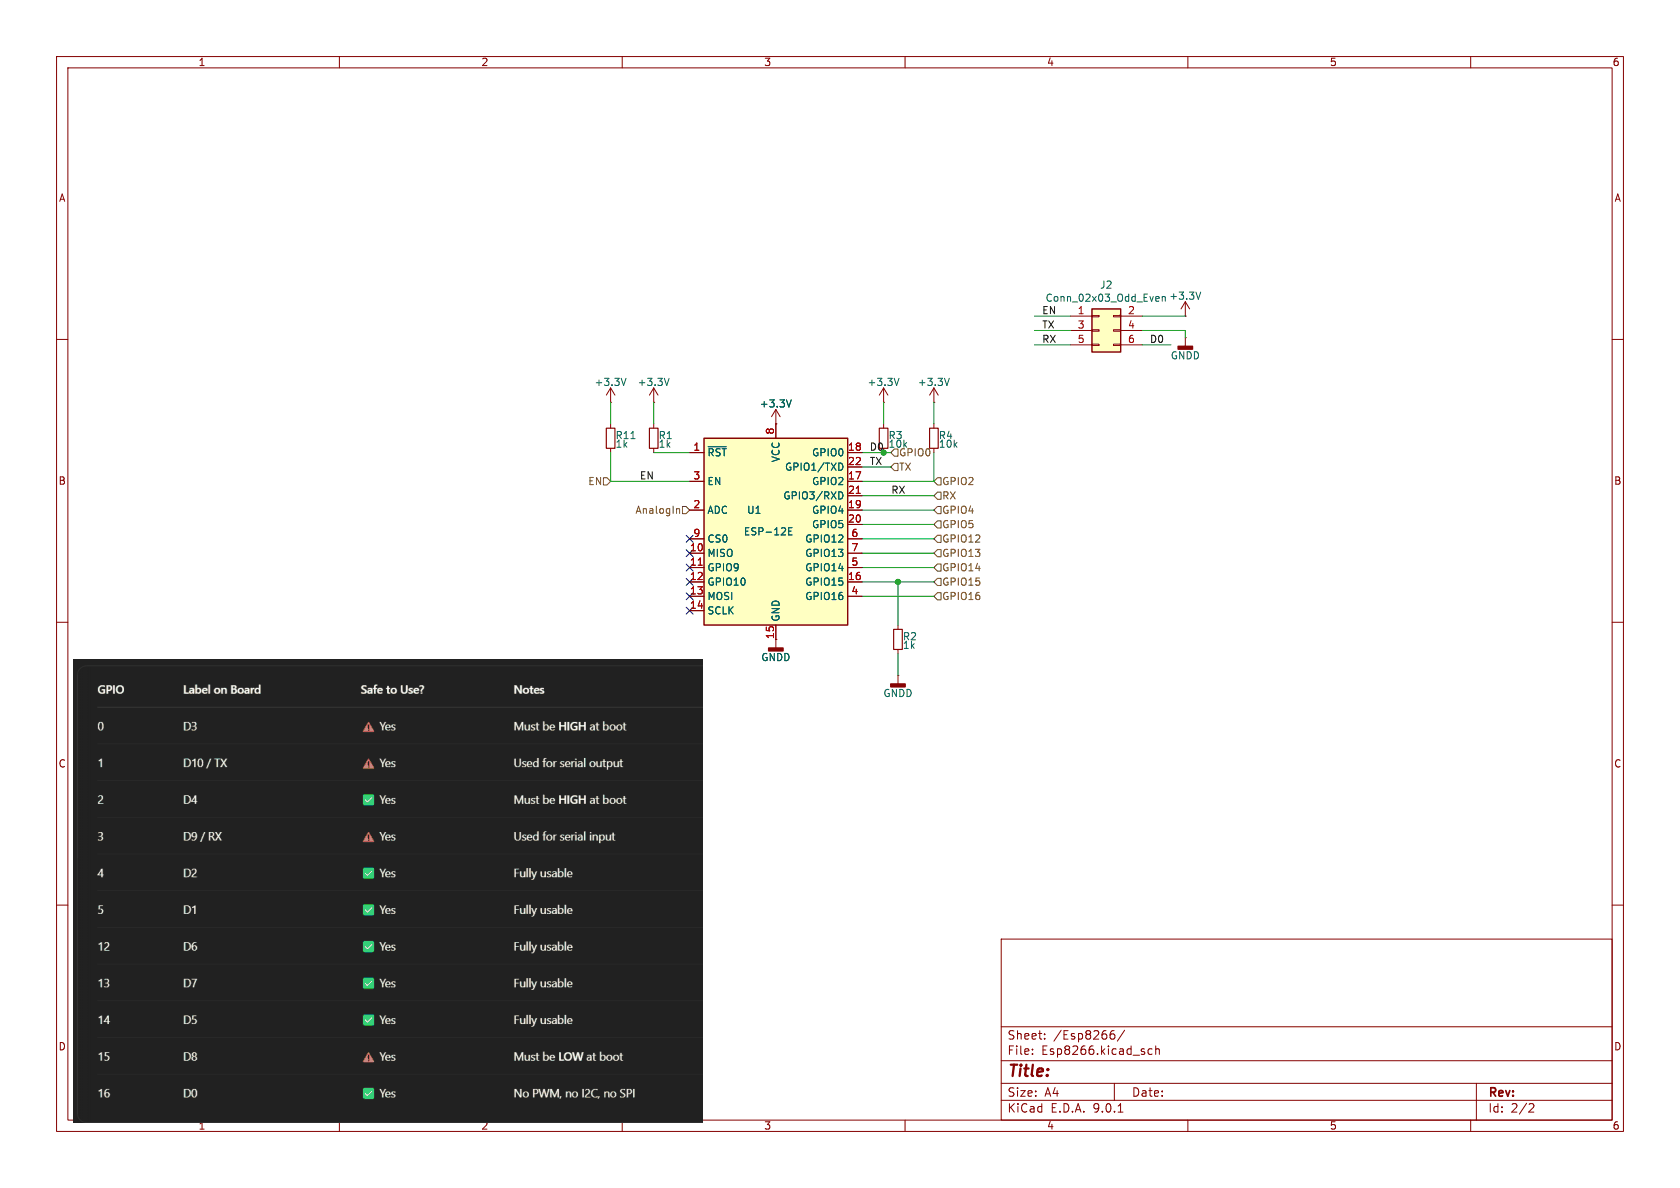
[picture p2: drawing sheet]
(kicad_sch
 (version 20250114)
 (generator "eeschema")
 (generator_version "9.0")
 (paper "A4")
 (lib_symbols
  (symbol "Connector_Generic:Conn_02x03_Odd_Even"
   (pin_names
    (offset 1.016) (hide yes)) (exclude_from_sim no) (in_bom yes) (on_board yes)
   (property "Reference" "J" (at 1.27 5.08 0) (effects (font (size 1.27 1.27))))
   (property "Value" "Conn_02x03_Odd_Even" (at 1.27 -5.08 0) (effects (font (size 1.27 1.27))))
   (property "Footprint" "" (at 0 0 0) (effects (font (size 1.27 1.27)) (hide yes)))
   (property "Datasheet" "~" (at 0 0 0) (effects (font (size 1.27 1.27)) (hide yes)))
   (property "Description" "Generic connector, double row, 02x03, odd/even pin numbering scheme (row 1 odd numbers, row 2 even numbers), script generated (kicad-library-utils/schlib/autogen/connector/)" (at 0 0 0) (effects (font (size 1.27 1.27)) (hide yes)))
   (symbol "Conn_02x03_Odd_Even_1_1"
    (rectangle (start -1.27 3.81) (end 3.81 -3.81) (stroke (width 0.254) (type default)) (fill (type background)))
    (rectangle (start -1.27 2.667) (end 0 2.413) (stroke (width 0.1524) (type default)) (fill (type none)))
    (rectangle (start -1.27 0.127) (end 0 -0.127) (stroke (width 0.1524) (type default)) (fill (type none)))
    (rectangle (start -1.27 -2.413) (end 0 -2.667) (stroke (width 0.1524) (type default)) (fill (type none)))
    (rectangle (start 3.81 2.667) (end 2.54 2.413) (stroke (width 0.1524) (type default)) (fill (type none)))
    (rectangle (start 3.81 0.127) (end 2.54 -0.127) (stroke (width 0.1524) (type default)) (fill (type none)))
    (rectangle (start 3.81 -2.413) (end 2.54 -2.667) (stroke (width 0.1524) (type default)) (fill (type none)))
    (pin passive line (at -5.08 2.54 0) (length 3.81) (name "Pin_1" (effects (font (size 1.27 1.27)))) (number "1" (effects (font (size 1.27 1.27)))))
    (pin passive line (at -5.08 0 0) (length 3.81) (name "Pin_3" (effects (font (size 1.27 1.27)))) (number "3" (effects (font (size 1.27 1.27)))))
    (pin passive line (at -5.08 -2.54 0) (length 3.81) (name "Pin_5" (effects (font (size 1.27 1.27)))) (number "5" (effects (font (size 1.27 1.27)))))
    (pin passive line (at 7.62 2.54 180) (length 3.81) (name "Pin_2" (effects (font (size 1.27 1.27)))) (number "2" (effects (font (size 1.27 1.27)))))
    (pin passive line (at 7.62 0 180) (length 3.81) (name "Pin_4" (effects (font (size 1.27 1.27)))) (number "4" (effects (font (size 1.27 1.27)))))
    (pin passive line (at 7.62 -2.54 180) (length 3.81) (name "Pin_6" (effects (font (size 1.27 1.27)))) (number "6" (effects (font (size 1.27 1.27))))))
   (embedded_fonts no))
  (symbol "Device:R_Small"
   (pin_numbers (hide yes))
   (pin_names
    (offset 0.254) (hide yes)) (exclude_from_sim no) (in_bom yes) (on_board yes)
   (property "Reference" "R" (at 0 0 90) (effects (font (size 1.016 1.016))))
   (property "Value" "R_Small" (at 1.778 0 90) (effects (font (size 1.27 1.27))))
   (property "Footprint" "" (at 0 0 0) (effects (font (size 1.27 1.27)) (hide yes)))
   (property "Datasheet" "~" (at 0 0 0) (effects (font (size 1.27 1.27)) (hide yes)))
   (property "Description" "Resistor, small symbol" (at 0 0 0) (effects (font (size 1.27 1.27)) (hide yes)))
   (symbol "R_Small_0_1"
    (rectangle (start -0.762 1.778) (end 0.762 -1.778) (stroke (width 0.2032) (type default)) (fill (type none))))
   (symbol "R_Small_1_1"
    (pin passive line (at 0 2.54 270) (length 0.762) (name "~" (effects (font (size 1.27 1.27)))) (number "1" (effects (font (size 1.27 1.27)))))
    (pin passive line (at 0 -2.54 90) (length 0.762) (name "~" (effects (font (size 1.27 1.27)))) (number "2" (effects (font (size 1.27 1.27))))))
   (embedded_fonts no))
  (symbol "RF_Module:ESP-12E" (exclude_from_sim no) (in_bom yes) (on_board yes)
   (property "Reference" "U" (at -12.7 19.05 0) (effects (font (size 1.27 1.27)) (justify left)))
   (property "Value" "ESP-12E" (at 12.7 19.05 0) (effects (font (size 1.27 1.27)) (justify right)))
   (property "Footprint" "RF_Module:ESP-12E" (at 0 0 0) (effects (font (size 1.27 1.27)) (hide yes)))
   (property "Datasheet" "http://wiki.ai-thinker.com/_media/esp8266/esp8266_series_modules_user_manual_v1.1.pdf" (at -8.89 2.54 0) (effects (font (size 1.27 1.27)) (hide yes)))
   (property "Description" "802.11 b/g/n Wi-Fi Module" (at 0 0 0) (effects (font (size 1.27 1.27)) (hide yes)))
   (symbol "ESP-12E_0_1"
    (rectangle (start -12.7 17.78) (end 12.7 -15.24) (stroke (width 0.254) (type default)) (fill (type background))))
   (symbol "ESP-12E_1_1"
    (pin input line (at -15.24 15.24 0) (length 2.54) (name "~{RST}" (effects (font (size 1.27 1.27)))) (number "1" (effects (font (size 1.27 1.27)))))
    (pin input line (at -15.24 10.16 0) (length 2.54) (name "EN" (effects (font (size 1.27 1.27)))) (number "3" (effects (font (size 1.27 1.27)))))
    (pin input line (at -15.24 5.08 0) (length 2.54) (name "ADC" (effects (font (size 1.27 1.27)))) (number "2" (effects (font (size 1.27 1.27)))))
    (pin input line (at -15.24 0 0) (length 2.54) (name "CS0" (effects (font (size 1.27 1.27)))) (number "9" (effects (font (size 1.27 1.27)))))
    (pin bidirectional line (at -15.24 -2.54 0) (length 2.54) (name "MISO" (effects (font (size 1.27 1.27)))) (number "10" (effects (font (size 1.27 1.27)))))
    (pin bidirectional line (at -15.24 -5.08 0) (length 2.54) (name "GPIO9" (effects (font (size 1.27 1.27)))) (number "11" (effects (font (size 1.27 1.27)))))
    (pin bidirectional line (at -15.24 -7.62 0) (length 2.54) (name "GPIO10" (effects (font (size 1.27 1.27)))) (number "12" (effects (font (size 1.27 1.27)))))
    (pin bidirectional line (at -15.24 -10.16 0) (length 2.54) (name "MOSI" (effects (font (size 1.27 1.27)))) (number "13" (effects (font (size 1.27 1.27)))))
    (pin bidirectional line (at -15.24 -12.7 0) (length 2.54) (name "SCLK" (effects (font (size 1.27 1.27)))) (number "14" (effects (font (size 1.27 1.27)))))
    (pin power_in line (at 0 20.32 270) (length 2.54) (name "VCC" (effects (font (size 1.27 1.27)))) (number "8" (effects (font (size 1.27 1.27)))))
    (pin power_in line (at 0 -17.78 90) (length 2.54) (name "GND" (effects (font (size 1.27 1.27)))) (number "15" (effects (font (size 1.27 1.27)))))
    (pin bidirectional line (at 15.24 15.24 180) (length 2.54) (name "GPIO0" (effects (font (size 1.27 1.27)))) (number "18" (effects (font (size 1.27 1.27)))))
    (pin bidirectional line (at 15.24 12.7 180) (length 2.54) (name "GPIO1/TXD" (effects (font (size 1.27 1.27)))) (number "22" (effects (font (size 1.27 1.27)))))
    (pin bidirectional line (at 15.24 10.16 180) (length 2.54) (name "GPIO2" (effects (font (size 1.27 1.27)))) (number "17" (effects (font (size 1.27 1.27)))))
    (pin bidirectional line (at 15.24 7.62 180) (length 2.54) (name "GPIO3/RXD" (effects (font (size 1.27 1.27)))) (number "21" (effects (font (size 1.27 1.27)))))
    (pin bidirectional line (at 15.24 5.08 180) (length 2.54) (name "GPIO4" (effects (font (size 1.27 1.27)))) (number "19" (effects (font (size 1.27 1.27)))))
    (pin bidirectional line (at 15.24 2.54 180) (length 2.54) (name "GPIO5" (effects (font (size 1.27 1.27)))) (number "20" (effects (font (size 1.27 1.27)))))
    (pin bidirectional line (at 15.24 0 180) (length 2.54) (name "GPIO12" (effects (font (size 1.27 1.27)))) (number "6" (effects (font (size 1.27 1.27)))))
    (pin bidirectional line (at 15.24 -2.54 180) (length 2.54) (name "GPIO13" (effects (font (size 1.27 1.27)))) (number "7" (effects (font (size 1.27 1.27)))))
    (pin bidirectional line (at 15.24 -5.08 180) (length 2.54) (name "GPIO14" (effects (font (size 1.27 1.27)))) (number "5" (effects (font (size 1.27 1.27)))))
    (pin bidirectional line (at 15.24 -7.62 180) (length 2.54) (name "GPIO15" (effects (font (size 1.27 1.27)))) (number "16" (effects (font (size 1.27 1.27)))))
    (pin bidirectional line (at 15.24 -10.16 180) (length 2.54) (name "GPIO16" (effects (font (size 1.27 1.27)))) (number "4" (effects (font (size 1.27 1.27))))))
   (embedded_fonts no))
  (symbol "power:+3.3V"
   (power)
   (pin_numbers (hide yes))
   (pin_names
    (offset 0) (hide yes)) (exclude_from_sim no) (in_bom yes) (on_board yes)
   (property "Reference" "#PWR" (at 0 -3.81 0) (effects (font (size 1.27 1.27)) (hide yes)))
   (property "Value" "+3.3V" (at 0 3.556 0) (effects (font (size 1.27 1.27))))
   (property "Footprint" "" (at 0 0 0) (effects (font (size 1.27 1.27)) (hide yes)))
   (property "Datasheet" "" (at 0 0 0) (effects (font (size 1.27 1.27)) (hide yes)))
   (property "Description" "Power symbol creates a global label with name \"+3.3V\"" (at 0 0 0) (effects (font (size 1.27 1.27)) (hide yes)))
   (symbol "+3.3V_0_1"
    (polyline (pts (xy -0.762 1.27) (xy 0 2.54)) (stroke (width 0) (type default)) (fill (type none)))
    (polyline (pts (xy 0 2.54) (xy 0.762 1.27)) (stroke (width 0) (type default)) (fill (type none)))
    (polyline (pts (xy 0 0) (xy 0 2.54)) (stroke (width 0) (type default)) (fill (type none))))
   (symbol "+3.3V_1_1"
    (pin power_in line (at 0 0 90) (length 0) (name "~" (effects (font (size 1.27 1.27)))) (number "1" (effects (font (size 1.27 1.27))))))
   (embedded_fonts no))
  (symbol "power:GNDD"
   (power)
   (pin_numbers (hide yes))
   (pin_names
    (offset 0) (hide yes)) (exclude_from_sim no) (in_bom yes) (on_board yes)
   (property "Reference" "#PWR" (at 0 -6.35 0) (effects (font (size 1.27 1.27)) (hide yes)))
   (property "Value" "GNDD" (at 0 -3.175 0) (effects (font (size 1.27 1.27))))
   (property "Footprint" "" (at 0 0 0) (effects (font (size 1.27 1.27)) (hide yes)))
   (property "Datasheet" "" (at 0 0 0) (effects (font (size 1.27 1.27)) (hide yes)))
   (property "Description" "Power symbol creates a global label with name \"GNDD\" , digital ground" (at 0 0 0) (effects (font (size 1.27 1.27)) (hide yes)))
   (symbol "GNDD_0_1"
    (rectangle (start -1.27 -1.524) (end 1.27 -2.032) (stroke (width 0.254) (type default)) (fill (type outline)))
    (polyline (pts (xy 0 0) (xy 0 -1.524)) (stroke (width 0) (type default)) (fill (type none))))
   (symbol "GNDD_1_1"
    (pin power_in line (at 0 0 270) (length 0) (name "~" (effects (font (size 1.27 1.27)))) (number "1" (effects (font (size 1.27 1.27))))))
   (embedded_fonts no)))
 (junction
  (at 158.75 102.87)
  (diameter 0)
  (color 0 0 0 0))
 (junction
  (at 156.21 80.01)
  (diameter 0)
  (color 0 0 0 0))
 (no_connect
  (at 121.92 105.41))
 (no_connect
  (at 121.92 97.79))
 (no_connect
  (at 121.92 107.95))
 (no_connect
  (at 121.92 95.25))
 (no_connect
  (at 121.92 100.33))
 (no_connect
  (at 121.92 102.87))
 (wire
  (pts (xy 152.4 90.17) (xy 165.1 90.17))
  (stroke (width 0) (type default)))
 (wire
  (pts (xy 152.4 92.71) (xy 165.1 92.71))
  (stroke (width 0) (type default)))
 (wire
  (pts (xy 107.95 85.09) (xy 107.95 80.01))
  (stroke (width 0) (type default)))
 (wire
  (pts (xy 209.55 59.69) (xy 209.55 58.42))
  (stroke (width 0) (type default)))
 (wire
  (pts (xy 121.92 80.01) (xy 115.57 80.01))
  (stroke (width 0) (type default)))
 (wire
  (pts (xy 152.4 82.55) (xy 157.48 82.55))
  (stroke (width 0) (type default)))
 (wire
  (pts (xy 152.4 102.87) (xy 158.75 102.87))
  (stroke (width 0) (type default)))
 (wire
  (pts (xy 152.4 100.33) (xy 165.1 100.33))
  (stroke (width 0) (type default)))
 (wire
  (pts (xy 201.93 60.96) (xy 207.01 60.96))
  (stroke (width 0) (type default)))
 (wire
  (pts (xy 157.48 80.01) (xy 156.21 80.01))
  (stroke (width 0) (type default)))
 (wire
  (pts (xy 209.55 58.42) (xy 201.93 58.42))
  (stroke (width 0) (type default)))
 (wire
  (pts (xy 158.75 102.87) (xy 158.75 110.49))
  (stroke (width 0) (type default)))
 (wire
  (pts (xy 152.4 105.41) (xy 165.1 105.41))
  (stroke (width 0) (type default)))
 (wire
  (pts (xy 189.23 60.96) (xy 182.88 60.96))
  (stroke (width 0) (type default)))
 (wire
  (pts (xy 165.1 74.93) (xy 165.1 71.12))
  (stroke (width 0) (type default)))
 (wire
  (pts (xy 189.23 55.88) (xy 182.88 55.88))
  (stroke (width 0) (type default)))
 (wire
  (pts (xy 201.93 55.88) (xy 209.55 55.88))
  (stroke (width 0) (type default)))
 (wire
  (pts (xy 107.95 71.12) (xy 107.95 74.93))
  (stroke (width 0) (type default)))
 (wire
  (pts (xy 158.75 102.87) (xy 165.1 102.87))
  (stroke (width 0) (type default)))
 (wire
  (pts (xy 158.75 115.57) (xy 158.75 119.38))
  (stroke (width 0) (type default)))
 (wire
  (pts (xy 121.92 85.09) (xy 107.95 85.09))
  (stroke (width 0) (type default)))
 (wire
  (pts (xy 152.4 85.09) (xy 165.1 85.09))
  (stroke (width 0) (type default)))
 (wire
  (pts (xy 189.23 58.42) (xy 182.88 58.42))
  (stroke (width 0) (type default)))
 (wire
  (pts (xy 165.1 85.09) (xy 165.1 80.01))
  (stroke (width 0) (type default)))
 (wire
  (pts (xy 152.4 97.79) (xy 165.1 97.79))
  (stroke (width 0) (type default)))
 (wire
  (pts (xy 156.21 74.93) (xy 156.21 71.12))
  (stroke (width 0) (type default)))
 (wire
  (pts (xy 152.4 80.01) (xy 156.21 80.01))
  (stroke (width 0) (type default)))
 (wire
  (pts (xy 115.57 71.12) (xy 115.57 74.93))
  (stroke (width 0) (type default)))
 (wire
  (pts (xy 152.4 87.63) (xy 165.1 87.63))
  (stroke (width 0) (type default)))
 (wire
  (pts (xy 152.4 95.25) (xy 165.1 95.25))
  (stroke (width 0) (type default)))
 (image
  (at 68.58 157.48)
  (scale 0.427871)
  (data))
 (label "RX"
  (at 184.15 60.96 0)
  (effects (font (size 1.27 1.27)) (justify left bottom)))
 (label "D0"
  (at 153.67 80.01 0)
  (effects (font (size 1.27 1.27)) (justify left bottom)))
 (label "RX"
  (at 157.48 87.63 0)
  (effects (font (size 1.27 1.27)) (justify left bottom)))
 (label "TX"
  (at 153.67 82.55 0)
  (effects (font (size 1.27 1.27)) (justify left bottom)))
 (label "D0"
  (at 203.2 60.96 0)
  (effects (font (size 1.27 1.27)) (justify left bottom)))
 (label "EN"
  (at 184.15 55.88 0)
  (effects (font (size 1.27 1.27)) (justify left bottom)))
 (label "EN"
  (at 113.03 85.09 0)
  (effects (font (size 1.27 1.27)) (justify left bottom)))
 (label "TX"
  (at 184.15 58.42 0)
  (effects (font (size 1.27 1.27)) (justify left bottom)))
 (hierarchical_label "GPIO0"
  (shape input)
  (at 157.48 80.01 0)
  (effects (font (size 1.27 1.27)) (justify left)))
 (hierarchical_label "AnalogIn"
  (shape input)
  (at 121.92 90.17 180)
  (effects (font (size 1.27 1.27)) (justify right)))
 (hierarchical_label "EN"
  (shape input)
  (at 107.95 85.09 180)
  (effects (font (size 1.27 1.27)) (justify right)))
 (hierarchical_label "GPIO4"
  (shape input)
  (at 165.1 90.17 0)
  (effects (font (size 1.27 1.27)) (justify left)))
 (hierarchical_label "GPIO13"
  (shape input)
  (at 165.1 97.79 0)
  (effects (font (size 1.27 1.27)) (justify left)))
 (hierarchical_label "TX"
  (shape input)
  (at 157.48 82.55 0)
  (effects (font (size 1.27 1.27)) (justify left)))
 (hierarchical_label "GPIO16"
  (shape input)
  (at 165.1 105.41 0)
  (effects (font (size 1.27 1.27)) (justify left)))
 (hierarchical_label "GPIO14"
  (shape input)
  (at 165.1 100.33 0)
  (effects (font (size 1.27 1.27)) (justify left)))
 (hierarchical_label "RX"
  (shape input)
  (at 165.1 87.63 0)
  (effects (font (size 1.27 1.27)) (justify left)))
 (hierarchical_label "GPIO2"
  (shape input)
  (at 165.1 85.09 0)
  (effects (font (size 1.27 1.27)) (justify left)))
 (hierarchical_label "GPIO12"
  (shape input)
  (at 165.1 95.25 0)
  (effects (font (size 1.27 1.27)) (justify left)))
 (hierarchical_label "GPIO15"
  (shape input)
  (at 165.1 102.87 0)
  (effects (font (size 1.27 1.27)) (justify left)))
 (hierarchical_label "GPIO5"
  (shape input)
  (at 165.1 92.71 0)
  (effects (font (size 1.27 1.27)) (justify left)))
 (symbol
  (lib_id "power:GNDD")
  (at 137.16 113.03 0)
  (unit 1)
  (exclude_from_sim no)
  (in_bom yes)
  (on_board yes)
  (dnp no)
  (property "Reference" "#PWR03" (at 137.16 119.38 0) (effects (font (size 1.27 1.27)) (hide yes)))
  (property "Value" "GNDD" (at 137.16 116.205 0) (effects (font (size 1.27 1.27))))
  (property "Footprint" "" (at 137.16 113.03 0) (effects (font (size 1.27 1.27)) (hide yes)))
  (property "Datasheet" "" (at 137.16 113.03 0) (effects (font (size 1.27 1.27)) (hide yes)))
  (property "Description" "" (at 137.16 113.03 0) (effects (font (size 1.27 1.27))))
  (pin "1"))
 (symbol
  (lib_id "Device:R_Small")
  (at 158.75 113.03 0)
  (unit 1)
  (exclude_from_sim no)
  (in_bom yes)
  (on_board yes)
  (dnp no)
  (property "Reference" "R2" (at 159.512 112.522 0) (effects (font (size 1.27 1.27)) (justify left)))
  (property "Value" "1k" (at 159.512 114.046 0) (effects (font (size 1.27 1.27)) (justify left)))
  (property "Footprint" "Resistor_SMD:R_0805_2012Metric" (at 158.75 113.03 0) (effects (font (size 1.27 1.27)) (hide yes)))
  (property "Datasheet" "" (at 158.75 113.03 0) (effects (font (size 1.27 1.27)) (hide yes)))
  (property "Description" "" (at 158.75 113.03 0) (effects (font (size 1.27 1.27))))
  (pin "1")
  (pin "2"))
 (symbol
  (lib_id "Device:R_Small")
  (at 115.57 77.47 0)
  (unit 1)
  (exclude_from_sim no)
  (in_bom yes)
  (on_board yes)
  (dnp no)
  (property "Reference" "R1" (at 116.332 76.962 0) (effects (font (size 1.27 1.27)) (justify left)))
  (property "Value" "1k" (at 116.332 78.486 0) (effects (font (size 1.27 1.27)) (justify left)))
  (property "Footprint" "Resistor_SMD:R_0805_2012Metric" (at 115.57 77.47 0) (effects (font (size 1.27 1.27)) (hide yes)))
  (property "Datasheet" "" (at 115.57 77.47 0) (effects (font (size 1.27 1.27)) (hide yes)))
  (property "Description" "" (at 115.57 77.47 0) (effects (font (size 1.27 1.27))))
  (pin "1")
  (pin "2"))
 (symbol
  (lib_id "power:+3.3V")
  (at 115.57 71.12 0)
  (unit 1)
  (exclude_from_sim no)
  (in_bom yes)
  (on_board yes)
  (dnp no)
  (property "Reference" "#PWR04" (at 115.57 74.93 0) (effects (font (size 1.27 1.27)) (hide yes)))
  (property "Value" "+3.3V" (at 115.57 67.564 0) (effects (font (size 1.27 1.27))))
  (property "Footprint" "" (at 115.57 71.12 0) (effects (font (size 1.27 1.27)) (hide yes)))
  (property "Datasheet" "" (at 115.57 71.12 0) (effects (font (size 1.27 1.27)) (hide yes)))
  (property "Description" "" (at 115.57 71.12 0) (effects (font (size 1.27 1.27))))
  (pin "1"))
 (symbol
  (lib_id "power:GNDD")
  (at 209.55 59.69 0)
  (unit 1)
  (exclude_from_sim no)
  (in_bom yes)
  (on_board yes)
  (dnp no)
  (property "Reference" "#PWR06" (at 209.55 66.04 0) (effects (font (size 1.27 1.27)) (hide yes)))
  (property "Value" "GNDD" (at 209.55 62.865 0) (effects (font (size 1.27 1.27))))
  (property "Footprint" "" (at 209.55 59.69 0) (effects (font (size 1.27 1.27)) (hide yes)))
  (property "Datasheet" "" (at 209.55 59.69 0) (effects (font (size 1.27 1.27)) (hide yes)))
  (property "Description" "" (at 209.55 59.69 0) (effects (font (size 1.27 1.27))))
  (pin "1"))
 (symbol
  (lib_id "power:+3.3V")
  (at 209.55 55.88 0)
  (unit 1)
  (exclude_from_sim no)
  (in_bom yes)
  (on_board yes)
  (dnp no)
  (property "Reference" "#PWR07" (at 209.55 59.69 0) (effects (font (size 1.27 1.27)) (hide yes)))
  (property "Value" "+3.3V" (at 209.55 52.324 0) (effects (font (size 1.27 1.27))))
  (property "Footprint" "" (at 209.55 55.88 0) (effects (font (size 1.27 1.27)) (hide yes)))
  (property "Datasheet" "" (at 209.55 55.88 0) (effects (font (size 1.27 1.27)) (hide yes)))
  (property "Description" "" (at 209.55 55.88 0) (effects (font (size 1.27 1.27))))
  (pin "1"))
 (symbol
  (lib_id "Device:R_Small")
  (at 156.21 77.47 0)
  (unit 1)
  (exclude_from_sim no)
  (in_bom yes)
  (on_board yes)
  (dnp no)
  (property "Reference" "R3" (at 156.972 76.962 0) (effects (font (size 1.27 1.27)) (justify left)))
  (property "Value" "10k" (at 156.972 78.486 0) (effects (font (size 1.27 1.27)) (justify left)))
  (property "Footprint" "Resistor_SMD:R_0805_2012Metric" (at 156.21 77.47 0) (effects (font (size 1.27 1.27)) (hide yes)))
  (property "Datasheet" "" (at 156.21 77.47 0) (effects (font (size 1.27 1.27)) (hide yes)))
  (property "Description" "" (at 156.21 77.47 0) (effects (font (size 1.27 1.27))))
  (pin "1")
  (pin "2"))
 (symbol
  (lib_id "power:+3.3V")
  (at 156.21 71.12 0)
  (unit 1)
  (exclude_from_sim no)
  (in_bom yes)
  (on_board yes)
  (dnp no)
  (property "Reference" "#PWR012" (at 156.21 74.93 0) (effects (font (size 1.27 1.27)) (hide yes)))
  (property "Value" "+3.3V" (at 156.21 67.564 0) (effects (font (size 1.27 1.27))))
  (property "Footprint" "" (at 156.21 71.12 0) (effects (font (size 1.27 1.27)) (hide yes)))
  (property "Datasheet" "" (at 156.21 71.12 0) (effects (font (size 1.27 1.27)) (hide yes)))
  (property "Description" "" (at 156.21 71.12 0) (effects (font (size 1.27 1.27))))
  (pin "1"))
 (symbol
  (lib_id "Connector_Generic:Conn_02x03_Odd_Even")
  (at 194.31 58.42 0)
  (unit 1)
  (exclude_from_sim no)
  (in_bom yes)
  (on_board yes)
  (dnp no)
  (property "Reference" "J2" (at 195.58 50.3682 0) (effects (font (size 1.27 1.27))))
  (property "Value" "Conn_02x03_Odd_Even" (at 195.58 52.6796 0) (effects (font (size 1.27 1.27))))
  (property "Footprint" "Pin_Headers:Pin_Header_Straight_2x03_Pitch1.27mm_SMD" (at 194.31 58.42 0) (effects (font (size 1.27 1.27)) (hide yes)))
  (property "Datasheet" "~" (at 194.31 58.42 0) (effects (font (size 1.27 1.27)) (hide yes)))
  (property "Description" "" (at 194.31 58.42 0) (effects (font (size 1.27 1.27))))
  (pin "1")
  (pin "6")
  (pin "5")
  (pin "3")
  (pin "4")
  (pin "2"))
 (symbol
  (lib_id "Device:R_Small")
  (at 165.1 77.47 0)
  (unit 1)
  (exclude_from_sim no)
  (in_bom yes)
  (on_board yes)
  (dnp no)
  (property "Reference" "R4" (at 165.862 76.962 0) (effects (font (size 1.27 1.27)) (justify left)))
  (property "Value" "10k" (at 165.862 78.486 0) (effects (font (size 1.27 1.27)) (justify left)))
  (property "Footprint" "Resistor_SMD:R_0805_2012Metric" (at 165.1 77.47 0) (effects (font (size 1.27 1.27)) (hide yes)))
  (property "Datasheet" "" (at 165.1 77.47 0) (effects (font (size 1.27 1.27)) (hide yes)))
  (property "Description" "" (at 165.1 77.47 0) (effects (font (size 1.27 1.27))))
  (pin "2")
  (pin "1"))
 (symbol
  (lib_id "power:+3.3V")
  (at 165.1 71.12 0)
  (unit 1)
  (exclude_from_sim no)
  (in_bom yes)
  (on_board yes)
  (dnp no)
  (property "Reference" "#PWR0101" (at 165.1 74.93 0) (effects (font (size 1.27 1.27)) (hide yes)))
  (property "Value" "+3.3V" (at 165.1 67.564 0) (effects (font (size 1.27 1.27))))
  (property "Footprint" "" (at 165.1 71.12 0) (effects (font (size 1.27 1.27)) (hide yes)))
  (property "Datasheet" "" (at 165.1 71.12 0) (effects (font (size 1.27 1.27)) (hide yes)))
  (property "Description" "" (at 165.1 71.12 0) (effects (font (size 1.27 1.27))))
  (pin "1"))
 (symbol
  (lib_id "RF_Module:ESP-12E")
  (at 137.16 95.25 0)
  (unit 1)
  (exclude_from_sim no)
  (in_bom yes)
  (on_board yes)
  (dnp no)
  (property "Reference" "U1" (at 133.35 90.17 0) (effects (font (size 1.27 1.27))))
  (property "Value" "ESP-12E" (at 135.89 93.98 0) (effects (font (size 1.27 1.27))))
  (property "Footprint" "RF_Module:ESP-12E" (at 137.16 95.25 0) (effects (font (size 1.27 1.27)) (hide yes)))
  (property "Datasheet" "http://wiki.ai-thinker.com/_media/esp8266/esp8266_series_modules_user_manual_v1.1.pdf" (at 128.27 92.71 0) (effects (font (size 1.27 1.27)) (hide yes)))
  (property "Description" "" (at 137.16 95.25 0) (effects (font (size 1.27 1.27))))
  (pin "9")
  (pin "1")
  (pin "3")
  (pin "2")
  (pin "10")
  (pin "11")
  (pin "12")
  (pin "13")
  (pin "14")
  (pin "8")
  (pin "15")
  (pin "18")
  (pin "20")
  (pin "5")
  (pin "17")
  (pin "4")
  (pin "19")
  (pin "21")
  (pin "7")
  (pin "16")
  (pin "22")
  (pin "6"))
 (symbol
  (lib_id "power:GNDD")
  (at 158.75 119.38 0)
  (unit 1)
  (exclude_from_sim no)
  (in_bom yes)
  (on_board yes)
  (dnp no)
  (property "Reference" "#PWR0110" (at 158.75 125.73 0) (effects (font (size 1.27 1.27)) (hide yes)))
  (property "Value" "GNDD" (at 158.75 122.555 0) (effects (font (size 1.27 1.27))))
  (property "Footprint" "" (at 158.75 119.38 0) (effects (font (size 1.27 1.27)) (hide yes)))
  (property "Datasheet" "" (at 158.75 119.38 0) (effects (font (size 1.27 1.27)) (hide yes)))
  (property "Description" "" (at 158.75 119.38 0) (effects (font (size 1.27 1.27))))
  (pin "1"))
 (symbol
  (lib_id "Device:R_Small")
  (at 107.95 77.47 0)
  (unit 1)
  (exclude_from_sim no)
  (in_bom yes)
  (on_board yes)
  (dnp no)
  (property "Reference" "R11" (at 108.712 76.962 0) (effects (font (size 1.27 1.27)) (justify left)))
  (property "Value" "1k" (at 108.712 78.486 0) (effects (font (size 1.27 1.27)) (justify left)))
  (property "Footprint" "Resistor_SMD:R_0805_2012Metric" (at 107.95 77.47 0) (effects (font (size 1.27 1.27)) (hide yes)))
  (property "Datasheet" "" (at 107.95 77.47 0) (effects (font (size 1.27 1.27)) (hide yes)))
  (property "Description" "" (at 107.95 77.47 0) (effects (font (size 1.27 1.27))))
  (pin "1")
  (pin "2"))
 (symbol
  (lib_id "power:+3.3V")
  (at 107.95 71.12 0)
  (unit 1)
  (exclude_from_sim no)
  (in_bom yes)
  (on_board yes)
  (dnp no)
  (property "Reference" "#PWR0111" (at 107.95 74.93 0) (effects (font (size 1.27 1.27)) (hide yes)))
  (property "Value" "+3.3V" (at 107.95 67.564 0) (effects (font (size 1.27 1.27))))
  (property "Footprint" "" (at 107.95 71.12 0) (effects (font (size 1.27 1.27)) (hide yes)))
  (property "Datasheet" "" (at 107.95 71.12 0) (effects (font (size 1.27 1.27)) (hide yes)))
  (property "Description" "" (at 107.95 71.12 0) (effects (font (size 1.27 1.27))))
  (pin "1"))
 (symbol
  (lib_id "power:+3.3V")
  (at 137.16 74.93 0)
  (unit 1)
  (exclude_from_sim no)
  (in_bom yes)
  (on_board yes)
  (dnp no)
  (property "Reference" "#PWR0113" (at 137.16 78.74 0) (effects (font (size 1.27 1.27)) (hide yes)))
  (property "Value" "+3.3V" (at 137.16 71.374 0) (effects (font (size 1.27 1.27))))
  (property "Footprint" "" (at 137.16 74.93 0) (effects (font (size 1.27 1.27)) (hide yes)))
  (property "Datasheet" "" (at 137.16 74.93 0) (effects (font (size 1.27 1.27)) (hide yes)))
  (property "Description" "" (at 137.16 74.93 0) (effects (font (size 1.27 1.27))))
  (pin "1")))
